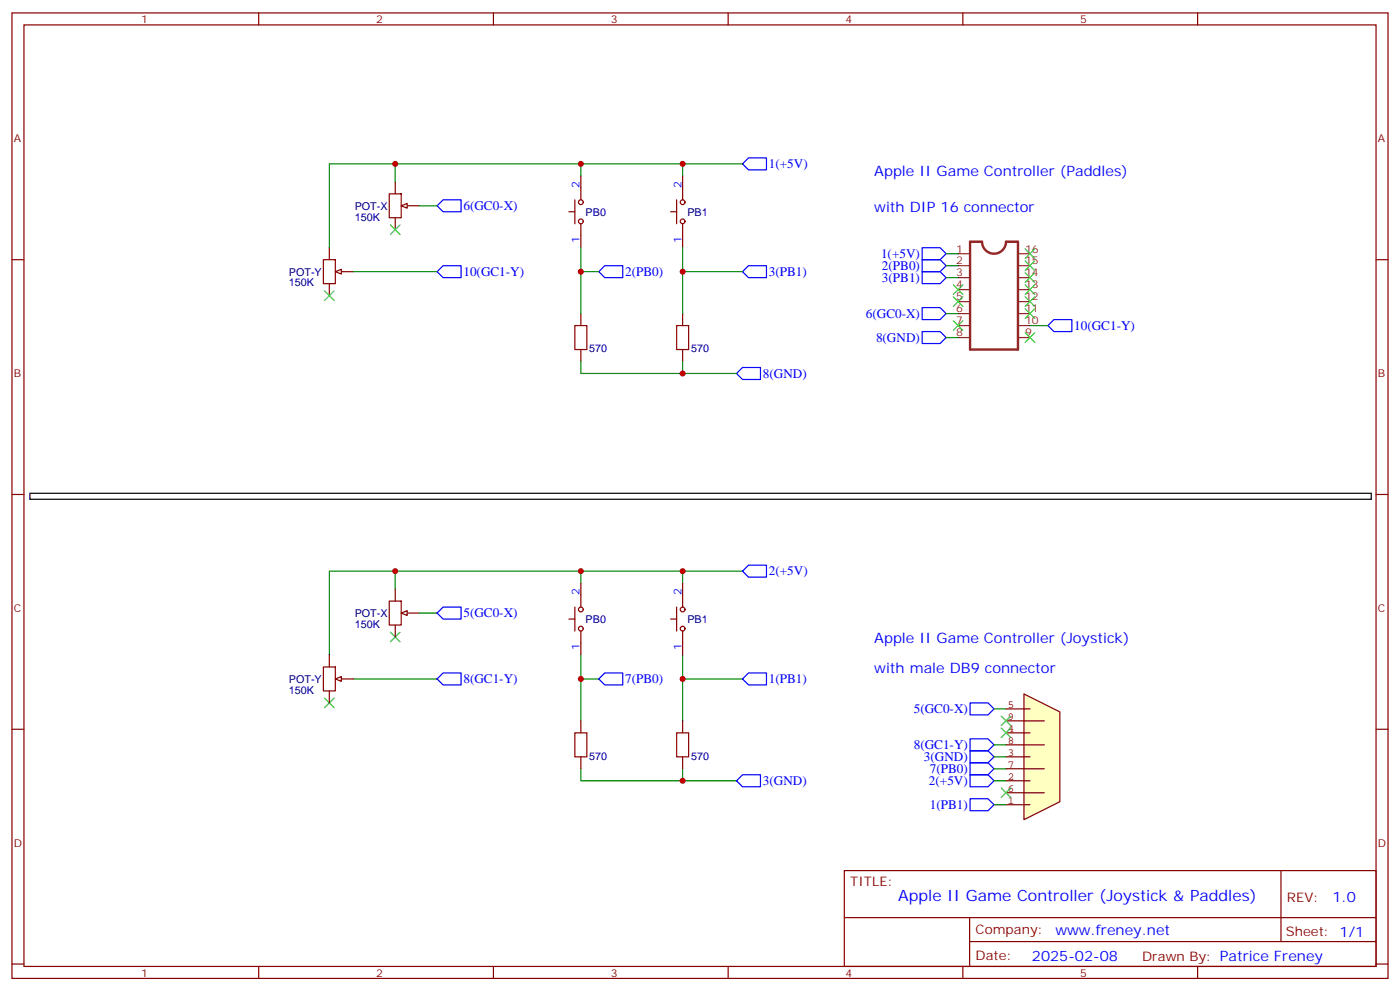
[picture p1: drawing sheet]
<svg xmlns="http://www.w3.org/2000/svg" width="412mm" height="292mm" viewBox="0 0 412 292" stroke-linecap="round" stroke-linejoin="round" font-family="sans-serif">
<g fill="none" stroke="#870000" stroke-width=".35">
<path d="M3.5 3.8h405.4v284.3h-405.4zM7.1 7.3h398.2v277.3h-398.2zM76.2 3.8v3.5M145.3 3.8v3.5M214.5 3.8v3.5M283.6 3.8v3.5M352.8 3.8v3.5M114.7 57.1h3.5v7h-3.5zM116.4 53.6v3.5M3.5 76.5h3.6M116.4 64.1v3.6M119.9 60.6h3.6"/>
<path d="M405.3 76.5h3.6M3.5 145.6h3.6M405.3 145.6h3.6M3.5 214.8h3.6M405.3 214.8h3.6M248.7 256.4h156.6v28.2h-156.6zM377.3 256.4v20.9M248.7 270.2h156.5M285.6 277.3h119.6M285.6 270.2v14.2M3.5 283.9h3.6M76.2 284.6v3.5"/>
<path d="M145.3 284.6v3.5M214.5 284.6v3.5M283.6 284.6v3.5M352.8 284.6v3.5M405.3 283.9h3.6"/>
</g>
<path d="M118.2 60.6l1.7-.7v1.4z" fill="#f0f0f0" stroke="#870000" stroke-width=".35"/>
<path d="M95.2 76.5h3.6v7h-3.6zM97 73v3.5M97 83.5v3.6M100.5 80h3.6" fill="none" stroke="#870000" stroke-width=".35"/>
<path d="M98.8 80l1.7-.7v1.4z" fill="#f0f0f0" stroke="#870000" stroke-width=".35"/>
<g fill="none" stroke="#870000" stroke-width=".35">
<path d="M169.3 58.8v7.1M171.1 51.8v7M199.3 58.8v7.1M201.1 51.8v7M167.6 62.4h1.7M171.1 65.9v7.1M197.6 62.4h1.7M201.1 65.9v7.1M171.1 92.4v3.5M201.1 92.4v3.5M171.1 102.9v3.6M201.1 102.9v3.6"/>
<circle cx="171.1" cy="59.5" r=".71"/>
<circle cx="201.1" cy="59.5" r=".71"/>
<circle cx="171.1" cy="65.2" r=".71"/>
<circle cx="201.1" cy="65.2" r=".71"/>
</g>
<path d="M169.3 95.9h3.6v7h-3.6zM199.3 95.9h3.5v7h-3.5z" fill="none" stroke="#a10000" stroke-width=".35"/>
<path d="M218.7 48.3l1.8-1.8h5.3v3.5h-5.3zM128.8 60.6l1.7-1.8h5.3v3.6h-5.3zM128.8 80l1.7-1.8h5.3v3.6h-5.3zM176.4 80l1.8-1.8h5.2v3.6h-5.2zM218.7 80l1.8-1.8h5.3v3.6h-5.3zM217 110l1.7-1.8h5.3v3.6h-5.3z" fill="none" stroke="#00f" stroke-width=".35"/>
<path d="M116.4 48.3h-19.4v24.7M171.1 48.3v3.5M201.1 48.3v3.5M218.7 48.3h-102.3v5.3M123.5 60.6h5.3M171.1 73v7h5.3M201.1 73v7M104.1 80h24.7M171.1 80v12.4M218.7 80h-17.6v12.4M171.1 106.5v3.5h45.9M201.1 106.5v3.5" fill="none" stroke="#008700" stroke-width=".35"/>
<path d="M115 66.3l2.8 2.8M117.8 66.3l-2.8 2.8M95.6 85.7l2.8 2.8M98.4 85.7l-2.8 2.8" fill="none" stroke="#3c3" stroke-width=".35"/>
<g fill="#850000" stroke="#850000" stroke-width=".35">
<circle cx="304.4" cy="237" r="1.06"/>
<circle cx="304.4" cy="229.9" r="1.06"/>
<circle cx="304.4" cy="222.9" r="1.06"/>
<circle cx="304.4" cy="215.8" r="1.06"/>
<circle cx="304.4" cy="208.8" r="1.06"/>
<circle cx="308.7" cy="233.5" r="1.06"/>
<circle cx="308.7" cy="226.4" r="1.06"/>
<circle cx="308.7" cy="219.4" r="1.06"/>
<circle cx="308.7" cy="212.3" r="1.06"/>
</g>
<path d="M301.6 204.4l10.6 5.3v26.4l-10.6 5.3z" fill="#ffffc2" stroke="#850000" stroke-width=".35"/>
<path d="M296.3 215.8h7.1M296.3 208.8h7.1M296.3 219.4h11.3M296.3 212.3h11.3M296.3 237h7.1M296.3 229.9h7.1M296.3 222.9h7.1M296.3 233.5h11.3M296.3 226.4h11.3" fill="none" stroke="#850000" stroke-width=".35"/>
<path d="M115 186.2l2.8 2.8M117.8 186.2l-2.8 2.8M95.6 205.6l2.8 2.8M98.4 205.6l-2.8 2.8" fill="none" stroke="#3c3" stroke-width=".35"/>
<path d="M116.4 168.2h-19.4v24.7M171.1 168.2v3.5M201.1 168.2v3.5M218.7 168.2h-102.3v5.3M104.1 200h24.7M123.5 180.6h5.3M171.1 192.9v7.1h5.3M171.1 200v12.3M201.1 192.9v7.1M218.7 200h-17.6v12.3M171.1 226.4v3.5h45.9M201.1 226.4v3.5" fill="none" stroke="#008700" stroke-width=".35"/>
<g fill="none" stroke="#870000" stroke-width=".35">
<path d="M169.3 178.8v7M171.1 171.7v7.1M199.3 178.8v7M201.1 171.7v7.1M95.2 196.4h3.6v7.1h-3.6zM97 192.9v3.5M100.5 200h3.6M167.6 182.3h1.7M171.1 185.8v7.1M197.6 182.3h1.7M201.1 185.8v7.1M97 203.5v3.5"/>
<path d="M171.1 212.3v3.5M201.1 212.3v3.5M171.1 222.9v3.5M201.1 222.9v3.5"/>
<circle cx="171.1" cy="179.5" r=".71"/>
<circle cx="201.1" cy="179.5" r=".71"/>
<circle cx="171.1" cy="185.1" r=".71"/>
<circle cx="201.1" cy="185.1" r=".71"/>
</g>
<path d="M169.3 215.8h3.6v7.1h-3.6zM199.3 215.8h3.5v7.1h-3.5z" fill="none" stroke="#a10000" stroke-width=".35"/>
<path d="M218.7 168.2l1.8-1.8h5.3v3.6h-5.3zM128.8 180.6l1.7-1.8h5.3v3.5h-5.3zM128.8 200l1.7-1.8h5.3v3.5h-5.3zM176.4 200l1.8-1.8h5.2v3.5h-5.2zM218.7 200l1.8-1.8h5.3v3.5h-5.3zM217 229.9l1.7-1.7h5.3v3.5h-5.3z" fill="none" stroke="#00f" stroke-width=".35"/>
<path d="M98.8 200l1.7-.8v1.5z" fill="#f0f0f0" stroke="#870000" stroke-width=".35"/>
<path d="M114.7 177h3.5v7.1h-3.5zM116.4 173.5v3.5M116.4 184.1v3.5M119.9 180.6h3.6" fill="none" stroke="#870000" stroke-width=".35"/>
<path d="M118.2 180.6l1.7-.8v1.5z" fill="#f0f0f0" stroke="#870000" stroke-width=".35"/>
<path d="M285.8 71.2h3.5a3.5 3.5 0 0 0 3.5 3.5 3.5 3.5 0 0 0 3.5-3.5h3.6v31.7h-14.1z" fill="none" stroke="#8c2424" stroke-width=".71"/>
<g fill="none" stroke="#8c2424" stroke-width=".35">
<path d="M282.2 74.7h3.6M282.2 78.2h3.6M299.9 74.7h3.5M299.9 78.2h3.5M282.2 81.8h3.6M282.2 85.3h3.6M282.2 88.8h3.6M282.2 92.4h3.6M282.2 95.9h3.6M282.2 99.4h3.6M299.9 81.8h3.5M299.9 85.3h3.5"/>
<path d="M299.9 88.8h3.5M299.9 92.4h3.5M299.9 95.9h3.5M299.9 99.4h3.5"/>
</g>
<g fill="none" stroke="#3c3" stroke-width=".35">
<path d="M302 76.8l2.8 2.9M302 73.3l2.8 2.8M304.8 73.3l-2.8 2.8M304.8 76.8l-2.8 2.9M280.8 83.9l2.8 2.8M280.8 87.4l2.8 2.8M280.8 94.5l2.8 2.8M283.6 83.9l-2.8 2.8M283.6 87.4l-2.8 2.8M283.6 94.5l-2.8 2.8M302 98l2.8 2.8M302 90.9l2.8 2.9"/>
<path d="M302 87.4l2.8 2.8M302 83.9l2.8 2.8M302 80.4l2.8 2.8M304.8 98l-2.8 2.8M304.8 90.9l-2.8 2.9M304.8 87.4l-2.8 2.8M304.8 83.9l-2.8 2.8M304.8 80.4l-2.8 2.8M294.9 214.4l2.8 2.8M294.9 210.9l2.8 2.8M297.7 214.4l-2.8 2.8M297.7 210.9l-2.8 2.8"/>
<path d="M294.9 232.1l2.8 2.8M297.7 232.1l-2.8 2.8"/>
</g>
<path d="M8.8 145.3h395.1v1.7h-395.1z" fill="none" stroke="#000" stroke-width=".35"/>
<path d="M271.6 73h5.3l1.8 1.7-1.8 1.8h-5.3zM271.6 76.5h5.3l1.8 1.7-1.8 1.8h-5.3zM271.6 80h5.3l1.8 1.8-1.8 1.7h-5.3zM271.6 90.6h5.3l1.8 1.8-1.8 1.7h-5.3zM271.6 97.6h5.3l1.8 1.8-1.8 1.8h-5.3zM310.4 94.1h5.3v3.5h-5.3l-1.7-1.7zM285.8 207h5.2l1.8 1.8-1.8 1.7h-5.2zM285.8 217.6h5.2l1.8 1.8-1.8 1.7h-5.2zM285.8 221.1h5.2l1.8 1.8-1.8 1.7h-5.2zM285.8 224.6h5.2l1.8 1.8-1.8 1.8h-5.2zM285.8 228.2h5.2l1.8 1.7-1.8 1.8h-5.2zM285.8 235.2h5.2l1.8 1.8-1.8 1.8h-5.2z" fill="none" stroke="#00f" stroke-width=".35"/>
<path d="M278.7 78.2h3.5M278.7 74.7h3.5M278.7 99.4h3.5M278.7 92.4h3.5M278.7 81.8h3.5M303.4 95.9h5.3M292.8 208.8h3.5M292.8 219.4h3.5M292.8 222.9h3.5M292.8 226.4h3.5M292.8 229.9h3.5M292.8 237h3.5" fill="none" stroke="#008700" stroke-width=".35"/>
<g fill="#c00">
<circle cx="171.1" cy="48.3" r=".88"/>
<circle cx="201.1" cy="110" r=".88"/>
<circle cx="116.4" cy="48.3" r=".88"/>
<circle cx="201.1" cy="80" r=".88"/>
<circle cx="201.1" cy="48.3" r=".88"/>
<circle cx="171.1" cy="80" r=".88"/>
<circle cx="171.1" cy="200" r=".88"/>
<circle cx="201.1" cy="168.2" r=".88"/>
<circle cx="201.1" cy="200" r=".88"/>
<circle cx="116.4" cy="168.2" r=".88"/>
<circle cx="201.1" cy="229.9" r=".88"/>
<circle cx="171.1" cy="168.2" r=".88"/>
</g>
<text font-size="4.6" fill="#00f" x="264.6" y="265.2">Apple II Game Controller (Joystick &amp; Paddles)</text>
<g font-size="4.2" fill="#00f">
<text x="257.5" y="51.8">Apple II Game Controller (Paddles)</text>
<text x="257.5" y="62.4">with DIP 16 connector</text>
<text x="257.5" y="189.4">Apple II Game Controller (Joystick)</text>
<text x="257.5" y="198.2">with male DB9 connector</text>
<text x="392.5" y="265.7">1.0</text>
<text x="310.9" y="275.2">www.freney.net</text>
<text x="304" y="283">2025-02-08</text>
</g>
<g font-size="3.9" fill="#00f">
<text x="226.5" y="49.5">1(+5V)</text>
<text x="136.5" y="61.9">6(GC0-X)</text>
<text x="259.5" y="76">1(+5V)</text>
<text x="136.5" y="81.3">10(GC1-Y)</text>
<text x="184.1" y="81.3">2(PB0)</text>
<text x="226.5" y="81.3">3(PB1)</text>
<text x="259.8" y="79.5">2(PB0)</text>
<text x="259.8" y="83">3(PB1)</text>
<text x="255.1" y="93.6">6(GC0-X)</text>
<text x="258" y="100.7">8(GND)</text>
<text x="316.4" y="97.1">10(GC1-Y)</text>
<text x="224.7" y="111.3">8(GND)</text>
<text x="226.5" y="169.5">2(+5V)</text>
<text x="136.5" y="181.8">5(GC0-X)</text>
<text x="136.5" y="201.2">8(GC1-Y)</text>
<text x="184.1" y="201.2">7(PB0)</text>
<text x="226.5" y="201.2">1(PB1)</text>
<text x="269.2" y="210">5(GC0-X)</text>
<text x="269.2" y="220.6">8(GC1-Y)</text>
<text x="272.2" y="224.2">3(GND)</text>
<text x="273.9" y="227.7">7(PB0)</text>
<text x="224.7" y="231.2">3(GND)</text>
<text x="273.6" y="231.2">2(+5V)</text>
<text x="273.9" y="238.3">1(PB1)</text>
</g>
<g font-size="3.9" fill="#800">
<text x="250.5" y="261">TITLE:</text>
<text x="379.1" y="265.7">REV:</text>
<text x="287.4" y="275.2">Company:</text>
<text x="378.7" y="275.8">Sheet: 1/1</text>
<text x="287.4" y="282.9">Date:</text>
<text x="336.4" y="282.9">Drawn By: Patrice Freney</text>
</g>
<g font-size="3.2" fill="#800">
<text x="41.6" y="6.8">1</text>
<text x="110.8" y="6.8">2</text>
<text x="179.9" y="6.8">3</text>
<text x="249.1" y="6.8">4</text>
<text x="318.2" y="6.8">5</text>
<text x="4.1" y="41.9">A</text>
<text x="405.9" y="41.9">A</text>
<text x="4.1" y="111.1">B</text>
<text x="405.9" y="111.1">B</text>
<text x="4.1" y="180.2">C</text>
<text x="405.9" y="180.2">C</text>
<text x="4.1" y="249.3">D</text>
<text x="405.9" y="249.3">D</text>
<text x="41.6" y="287.6">1</text>
<text x="110.8" y="287.6">2</text>
<text x="179.9" y="287.6">3</text>
<text x="249.1" y="287.6">4</text>
<text x="318.2" y="287.6">5</text>
</g>
<g font-size="3.2" fill="#00f">
<text x="170.7" y="55.3" transform="rotate(-90 170.7 55.3)">2</text>
<text x="200.7" y="55.3" transform="rotate(-90 200.7 55.3)">2</text>
<text x="170.7" y="71.4" transform="rotate(-90 170.7 71.4)">1</text>
<text x="200.7" y="71.4" transform="rotate(-90 200.7 71.4)">1</text>
<text x="170.7" y="175.3" transform="rotate(-90 170.7 175.3)">2</text>
<text x="200.7" y="175.3" transform="rotate(-90 200.7 175.3)">2</text>
<text x="170.7" y="191.4" transform="rotate(-90 170.7 191.4)">1</text>
<text x="200.7" y="191.4" transform="rotate(-90 200.7 191.4)">1</text>
</g>
<g font-size="3.2" fill="#000080">
<text x="104.5" y="65">150K</text>
<text x="104.5" y="61.8">POT-X</text>
<text x="172.5" y="63.5">PB0</text>
<text x="202.5" y="63.5">PB1</text>
<text x="85.1" y="81.2">POT-Y</text>
<text x="85.1" y="84.4">150K</text>
<text x="173.6" y="103.8">570</text>
<text x="203.6" y="103.8">570</text>
<text x="104.5" y="184.9">150K</text>
<text x="104.5" y="181.7">POT-X</text>
<text x="172.5" y="183.5">PB0</text>
<text x="202.5" y="183.5">PB1</text>
<text x="85.1" y="201.1">POT-Y</text>
<text x="85.1" y="204.3">150K</text>
<text x="173.6" y="223.7">570</text>
<text x="203.6" y="223.7">570</text>
</g>
<g font-size="3.2" fill="#8d2323">
<text x="281.6" y="74.4">1</text>
<text x="281.6" y="77.9">2</text>
<text x="302" y="77.9">15</text>
<text x="302" y="74.4">16</text>
<text x="281.6" y="81.4">3</text>
<text x="302" y="81.4">14</text>
<text x="281.6" y="84.9">4</text>
<text x="281.6" y="88.5">5</text>
<text x="302" y="88.5">12</text>
<text x="302" y="84.9">13</text>
<text x="281.6" y="92">6</text>
<text x="281.6" y="95.5">7</text>
<text x="302" y="95.5">10</text>
<text x="302" y="92">11</text>
<text x="281.6" y="99.1">8</text>
<text x="302" y="99.1">9</text>
</g>
<g font-size="3.2" fill="#840000">
<text x="296.9" y="208.4">5</text>
<text x="296.9" y="215.5">4</text>
<text x="296.9" y="211.9">9</text>
<text x="296.9" y="219">8</text>
<text x="296.9" y="222.5">3</text>
<text x="296.9" y="226.1">7</text>
<text x="296.9" y="229.6">2</text>
<text x="296.9" y="233.1">6</text>
<text x="296.9" y="236.6">1</text>
</g>
</svg>
